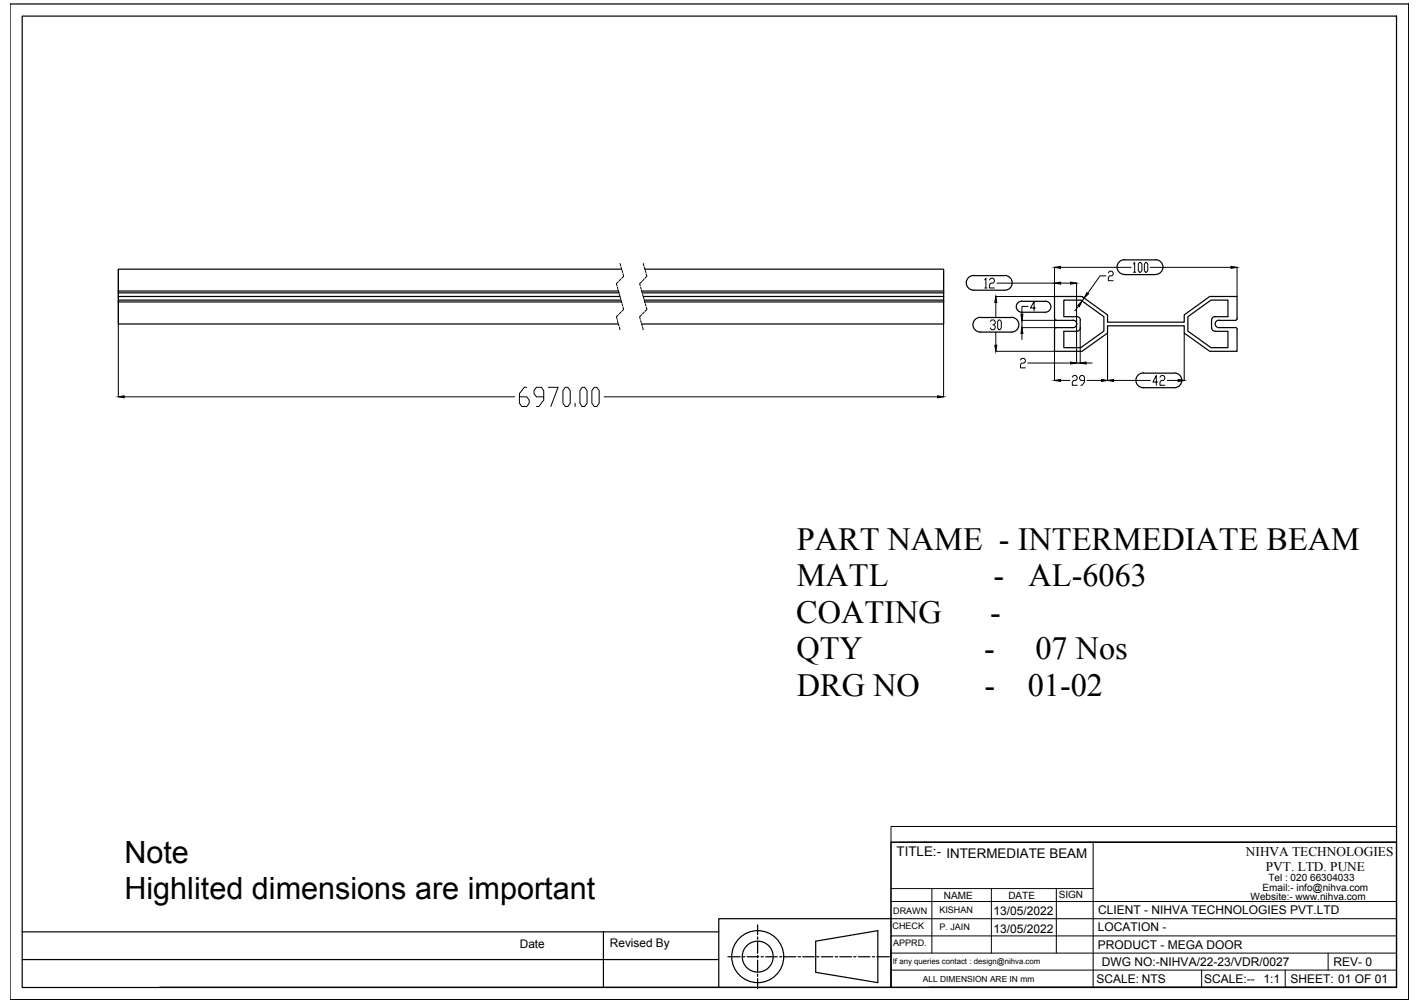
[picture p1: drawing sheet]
<svg xmlns="http://www.w3.org/2000/svg" width="297mm" height="210mm" viewBox="0 0 297 210" stroke-linecap="round" stroke-linejoin="round" font-family="sans-serif">
<!-- layer: 0 -->
<g fill="none" stroke="#000" stroke-width=".25">
<path d="M2.1 .8h292.6v208.4h-292.6zM4.6 3.4h287.5v203.3h-287.5zM130 56.3h-105.2v4.6M134.9 56.3h62.5v4.6M203.7 57.7h6.5M203.7 57.6a1.55 1.55 0 0 0-1.6 1.6 1.55 1.55 0 0 0 1.6 1.5M210.2 57.6a1.55 1.55 0 0 1 1.5 1.6 1.55 1.55 0 0 1-1.5 1.5h-6.5M235.2 54.4h6.5M235.2 57.5h6.5M235.2 54.3a1.55 1.55 0 0 0-1.5 1.6 1.55 1.55 0 0 0 1.5 1.5M241.7 54.3a1.55 1.55 0 0 1 1.6 1.6 1.55 1.55 0 0 1-1.6 1.5M24.8 60.9v.4h104.7"/>
<path d="M24.8 63.2v4.6h104.6M24.8 60.9h104.6M24.8 63.2h105.2M24.8 61.3v.7M129.7 62h-104.9v.8M129.9 62.8h-105.1v.4M134.2 60.9h63.2M134.6 62h62.8v.8M134.8 62.8h62.6v.4M134.9 63.2h62.5M197.4 60.9v.4h-63M197.4 63.2v4.6h-63.2"/>
<path d="M197.4 61.3v.7M205 66.4h6.6M205.1 66.4a1.55 1.55 0 0 0-1.6 1.6 1.55 1.55 0 0 0 1.6 1.5h6.5a1.55 1.55 0 0 0 1.5-1.5 1.55 1.55 0 0 0-1.5-1.6M213.7 63.1h4.9M213.7 63a1.16 1.16 0 0 0-1.1 1.2 1.16 1.16 0 0 0 1.1 1.1h4.9a1.16 1.16 0 0 0 1.2-1.1 1.16 1.16 0 0 0-1.1-1.2M220.6 66.6v.2l.4 .2M220.6 66.7v-4.7h5.7l5.4 3.9v1.5h16v-1.5l5.4-3.9h5.7v4.7M221 67h3.4M221 68.5l-.4 .2v.2v4.6h5.7l5.4-3.8v-1.5h16v1.5l5.4 3.8h5.7v-4.6M224.5 67a.78 .78 0 0 1 .7 .8 .78 .78 0 0 1-.7 .8h-3.5M225.2 66.3h-2.7v-3.5h3.6l4.8 3.5v3l-4.8 3.5h-3.6v-3.5h2.7M225.2 66.2a.78 .78 0 0 1 .8 .8"/>
<path d="M226 67v1.6M226 68.5a.78 .78 0 0 1-.8 .8M239.1 78.1h6.5M239.1 78a1.55 1.55 0 0 0-1.5 1.6 1.55 1.55 0 0 0 1.5 1.5h6.5M245.7 78a1.55 1.55 0 0 1 1.5 1.6 1.55 1.55 0 0 1-1.5 1.5M248.5 66.3l4.8-3.5h3.6v3.5l-2.7-.1a.78 .78 0 0 0-.8 .8v1.5a.78 .78 0 0 0 .8 .8h2.7v3.5h-3.6l-4.8-3.5zM255 68.6h3.4M255 67a.78 .78 0 0 0-.8 .8 .78 .78 0 0 0 .8 .8M258.4 68.5l.4 .2v.2M258.8 66.6v.2l-.4 .2h-3.4M186.4 176.3h105.7v30.3h-105.7zM4.6 195h145.8"/>
<path d="M126.2 195v11.7M158.5 193.6v2M158.5 196.1v.5M158.5 197v2.5M158.5 200v.4M170.6 197l13-2.2v10.8l-13-2.1zM186.4 192.3h-36v14.3h-117M4.6 200.8h145.8M150.4 206.6h36M152.3 200.2h2.5M155.3 200.2h.5M156.3 200.2h2.4"/>
<path d="M158.5 200.9v2.5M158.5 203.9v.4M158.5 204.8v2.1M159.2 200.2h.5M160.2 200.2h2.4M163.1 200.2h.5M164 200.2h2.5M166.9 200.2h.6M167.9 200.2h2.4M170.8 200.2h.5M171.8 200.2h2.4M174.7 200.2h.5"/>
<path d="M175.7 200.2h2.4M178.6 200.2h.5M179.6 200.2h2.4M182.5 200.2h.5M183.4 200.2h2.6M194.3 206.6h97.8"/>
<circle cx="158.5" cy="200.2" r="5.4"/>
<circle cx="158.5" cy="200.2" r="3.2"/>
</g>
<g fill="none" stroke="#000" stroke-width=".21">
<path d="M24.8 56.4v26.6M129.4 59l-.5 .4 .2 .4M129.7 55.1l.2 .6M129.9 58.4l-.4 .4M129.9 55.9l.1 .5M130.1 56.6l.1 .5M130.3 57.3l.2 .5-.5 .4M134.2 59l-.4 .4 .1 .4M134.6 55.1l.1 .6M134.7 58.4l-.3 .4M134.8 55.9l.1 .5M135 56.6l.1 .5"/>
<path d="M135.2 57.3l.1 .5-.4 .4M197.4 56.4v26.6M206 58.6l.2-.4v2.1M207 58.6l.2-.4h.6l.2 .4v.3l-.2 .4h-.6l-.2 .3v.7h1M208.5 59.3h12.1M220.6 56v12.9M221.9 56h14.7M221.9 59.3h2M225.2 59.3v16.7h.8v-7.4M231.3 57.7h-1.2l-2.6 3.7M231.8 57.1l.3-.3h.5l.3 .3v.3l-.3 .3h-.5l-.3 .4v.6h1.1M237.1 55.3l.2-.4v2.1"/>
<path d="M237.1 57h.5M238.4 54.9h.2l.3 .4v1.3l-.3 .4h-.2l-.3-.4v-1.3zM239.6 54.9h.2l.3 .4v1.3l-.3 .4h-.2l-.2-.4v-1.3zM240.6 56h16.9M258.8 56v6M129.1 60.1l.2 .5M129.1 67.1l.2 .4M129.4 65.9l-.5 .4 .2 .5M129.4 60.8l.1 .4M129.4 67.8l.1 .4M129.5 61.5l.2 .5M129.6 68.5l.1 .5"/>
<path d="M129.7 62.2l.2 .4M129.9 65.3l-.4 .4M129.9 62.9l.2 .5M130.1 63.6l.1 .4M130.3 64.3l.2 .5-.5 .4M134 60.1l.1 .5M134 67.1l.1 .4M134.2 60.8l.1 .4M134.2 65.9l-.4 .4 .1 .5M134.2 67.8l.2 .4M134.4 61.5l.1 .5M134.4 68.5l.2 .5"/>
<path d="M134.6 62.2l.1 .4M134.7 65.3l-.3 .4M134.8 62.9l.1 .5M135 63.6l.1 .4M135.2 64.3l.1 .5-.4 .4M206 60.3h.5M207.2 67.3l.2-.3h.5l.3 .3v.3l-.3 .4h-.2M207.9 68l.3 .3v.4l-.3 .3h-.5l-.2-.3M208.3 62h12.3M208.3 73.5h12.3M208.3 63.3v3.1M208.3 69.5v2.7"/>
<path d="M208.9 67h.3l.3 .3v1.4l-.3 .3h-.3l-.2-.3v-1.4zM213.5 75.3l.2-.3h.5l.3 .3v.4l-.3 .3h-.5l-.2 .3v.7h1M213.8 69.8v1.3M215 76h8.9M215 64.1h-1.2v1.7M216.6 64.5h-1.1l.8-1.4v2M220.6 73.6v6M221 67h-7.2v1.6h7.2M221.9 79.6h1.9M224.3 78.9l.3-.3h.5l.2 .3v.4l-.2 .3h-.5l-.3 .4v.6h1M225.6 64l-.7 1.1M226.3 62.1l.5 .3-.5 .6-.2-.1"/>
<path d="M226.9 79.6h-.8l-.3-.3v-.4l.3-.3h.5l.3 .3v1.1l-.6 .6h-.2M227.2 76h1.3M227.4 79.6h3M231.7 69.7v9.9M232.9 79.6h7.8M242.1 80h-.9l.7-1.4v2M242.6 78.9l.3-.3h.5l.3 .3v.4l-.3 .3h-.5l-.3 .4v.6h1.1M244.2 79.6h2.3M247.7 69.7v9.9M26 83h81.6M110.2 81.1h-.5l-1 1.3v2l.5 .7h1l.5-.7v-.7l-.5-.7h-1.5M113.7 83h-1.5l-.5-.6v-.7l.5-.6h1l.5 .6v2l-1 1.4h-.5"/>
<path d="M114.7 81.1h2l-1.5 4M118.3 81.1h.5l.5 .6v2.7l-.5 .7h-.5l-.5-.7v-2.7zM120.3 84.4v.7M121.8 81.1h.5l.5 .6v2.7l-.5 .7h-.5l-.5-.7v-2.7zM124.3 81.1h.5l.5 .6v2.7l-.5 .7h-.5l-.5-.7v-2.7zM126.4 83h69.7M186.4 173h105.7v3.3h-105.7zM186.4 176.3v30.3M188.2 176.3h103.9M228.7 176.3v30.3M186.4 199.5h105.7M186.4 195.9h105.7"/>
<path d="M186.4 192.3h105.7M186.4 188.7h105.7M186.4 186h42.3M194.9 186v13.5M207.4 186v13.5M221 186v13.5M277.8 199.5v3.5M186.4 203h105.7M251.4 203v3.6M268.8 203v3.6"/>
</g>
<g fill="#000" stroke="#000" stroke-width=".21">
<path d="M220.6 56l1.3-.3v.5zM220.6 59.3l1.3-.3v.5zM223.9 59l1.3 .3-1.3 .2zM257.5 55.7l1.3 .3-1.3 .2zM208.3 62l.2 1.3h-.4zM208.1 72.2h.4l-.2 1.3zM213.8 68.6l.2 1.2h-.4zM213.6 65.8h.4l-.2 1.2zM220.6 79.6l1.3-.2v.4zM223.9 75.8l1.3 .2-1.3 .2zM226.3 63l-.5 1.2-.3-.3zM226 76l1.2-.2v.4z"/>
<path d="M227.4 61.2l.3 .3-.9 .9zM230.4 79.4l1.3 .2-1.3 .2zM231.7 79.6l1.2-.2v.4zM246.5 79.4l1.2 .2-1.2 .2zM24.8 83l1.2-.2v.5zM196.1 82.8l1.3 .2-1.3 .3z"/>
</g>
<g font-size="6.8">
<text x="166.7" y="115.1">PART NAME - INTERMEDIATE BEAM</text>
<text x="166.7" y="122.7">MATL</text>
<text x="207.8" y="122.7">-</text>
<text x="215.2" y="122.7">AL-6063</text>
<text x="166.6" y="130.3">COATING</text>
<text x="207.1" y="130.3">-</text>
<text x="166.6" y="138">QTY</text>
<text x="205.9" y="138">-</text>
<text x="216.6" y="138">07 Nos</text>
<text x="166.7" y="145.6">DRG NO</text>
<text x="206" y="145.6">-</text>
<text x="215" y="145.6">01-02</text>
</g>
<g font-size="6.4">
<text x="26" y="180.5">Note</text>
<text x="26" y="188.2">Highlited dimensions are important</text>
</g>
<g font-size="2.8">
<text x="187.6" y="179.2">TITLE:- INTERMEDIATE BEAM</text>
<text x="260.6" y="179.1">NIHVA TECHNOLOGIES</text>
<text x="264.8" y="182.3">PVT. LTD. PUNE</text>
</g>
<g font-size="2.5">
<text x="207.8" y="191.6">13/05/2022</text>
<text x="229.7" y="191.3">CLIENT - NIHVA TECHNOLOGIES PVT.LTD</text>
<text x="207.8" y="195.2">13/05/2022</text>
<text x="229.6" y="194.9">LOCATION -</text>
<text x="108.7" y="198.5">Date</text>
<text x="127.6" y="198.2">Revised By</text>
<text x="229.6" y="198.5">PRODUCT - MEGA DOOR</text>
<text x="230.5" y="202.1">DWG NO:-NIHVA/22-23/VDR/0027</text>
<text x="279" y="202.1">REV- 0</text>
<text x="229.3" y="205.7">SCALE: NTS</text>
<text x="251.9" y="205.7">SCALE:--</text>
<text x="264.3" y="205.7">1:1</text>
<text x="269.9" y="205.7">SHEET: 01 OF 01</text>
</g>
<g font-size="2.1">
<text x="265.3" y="184.4">Tel : 020 66304033</text>
<text x="197.4" y="188.1">NAME</text>
<text x="210.9" y="188.2">DATE</text>
<text x="221.5" y="188">SIGN</text>
<text x="261.6" y="188.4">Website:- www.nihva.com</text>
<text x="264.1" y="186.5">Email:- info@nihva.com</text>
</g>
<g font-size="1.9">
<text x="186.8" y="191.2">DRAWN</text>
<text x="196.5" y="191.1">KISHAN</text>
<text x="186.7" y="194.4">CHECK</text>
<text x="186.8" y="198">APPRD.</text>
<text x="196.5" y="194.7">P. JAIN</text>
</g>
<text font-size="1.8" x="193" y="205.4">ALL DIMENSION ARE IN mm</text>
<text font-size="1.6" x="186.8" y="201.7">If any queries contact : design@nihva.com</text>
</svg>
